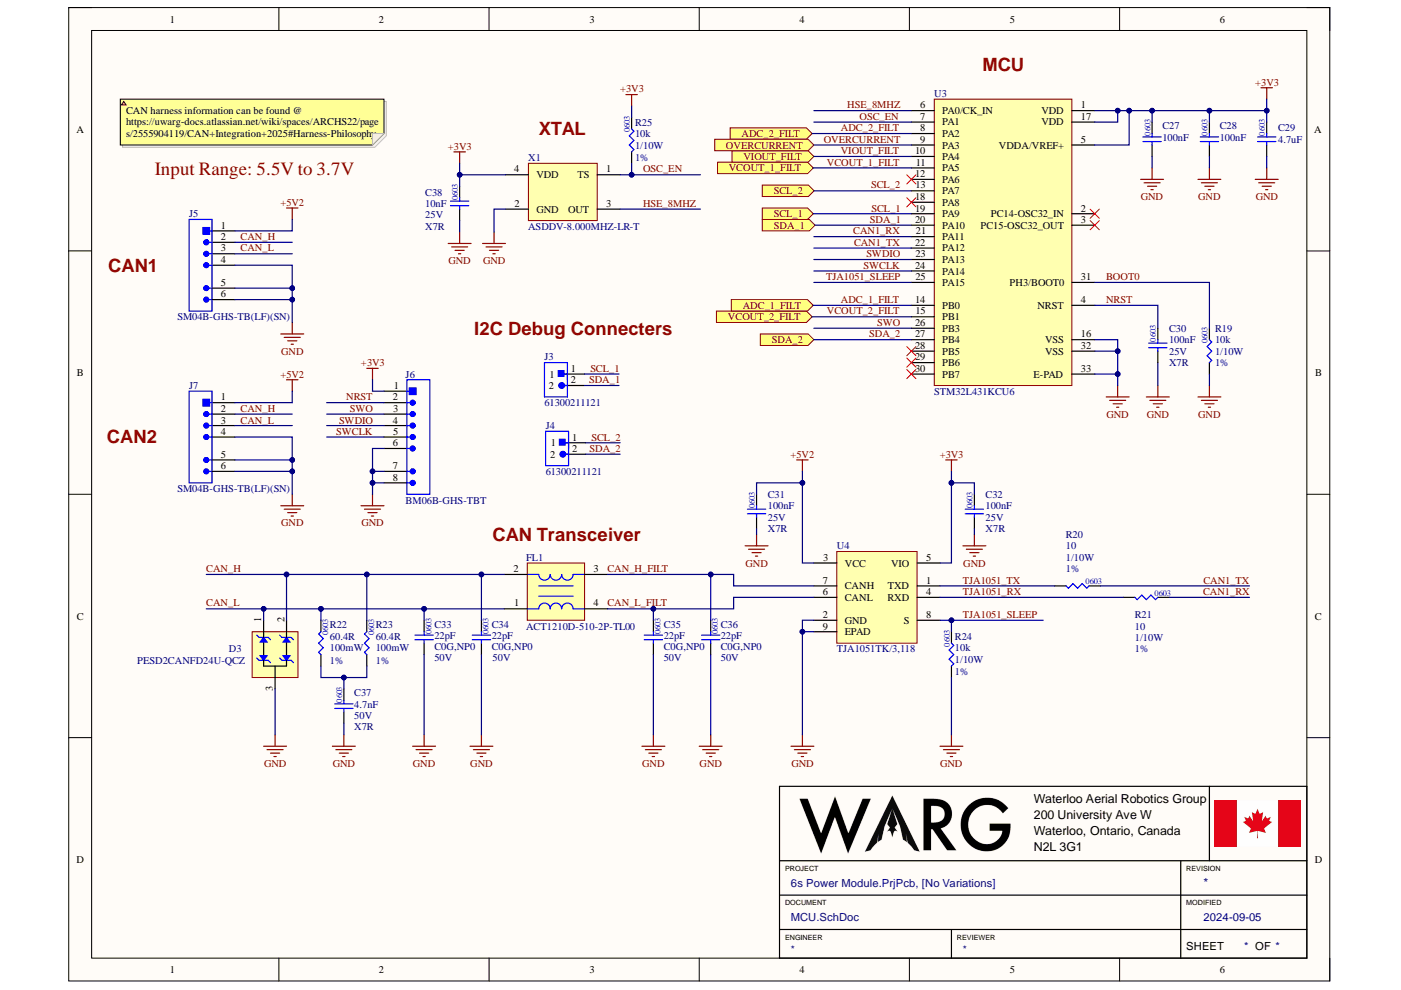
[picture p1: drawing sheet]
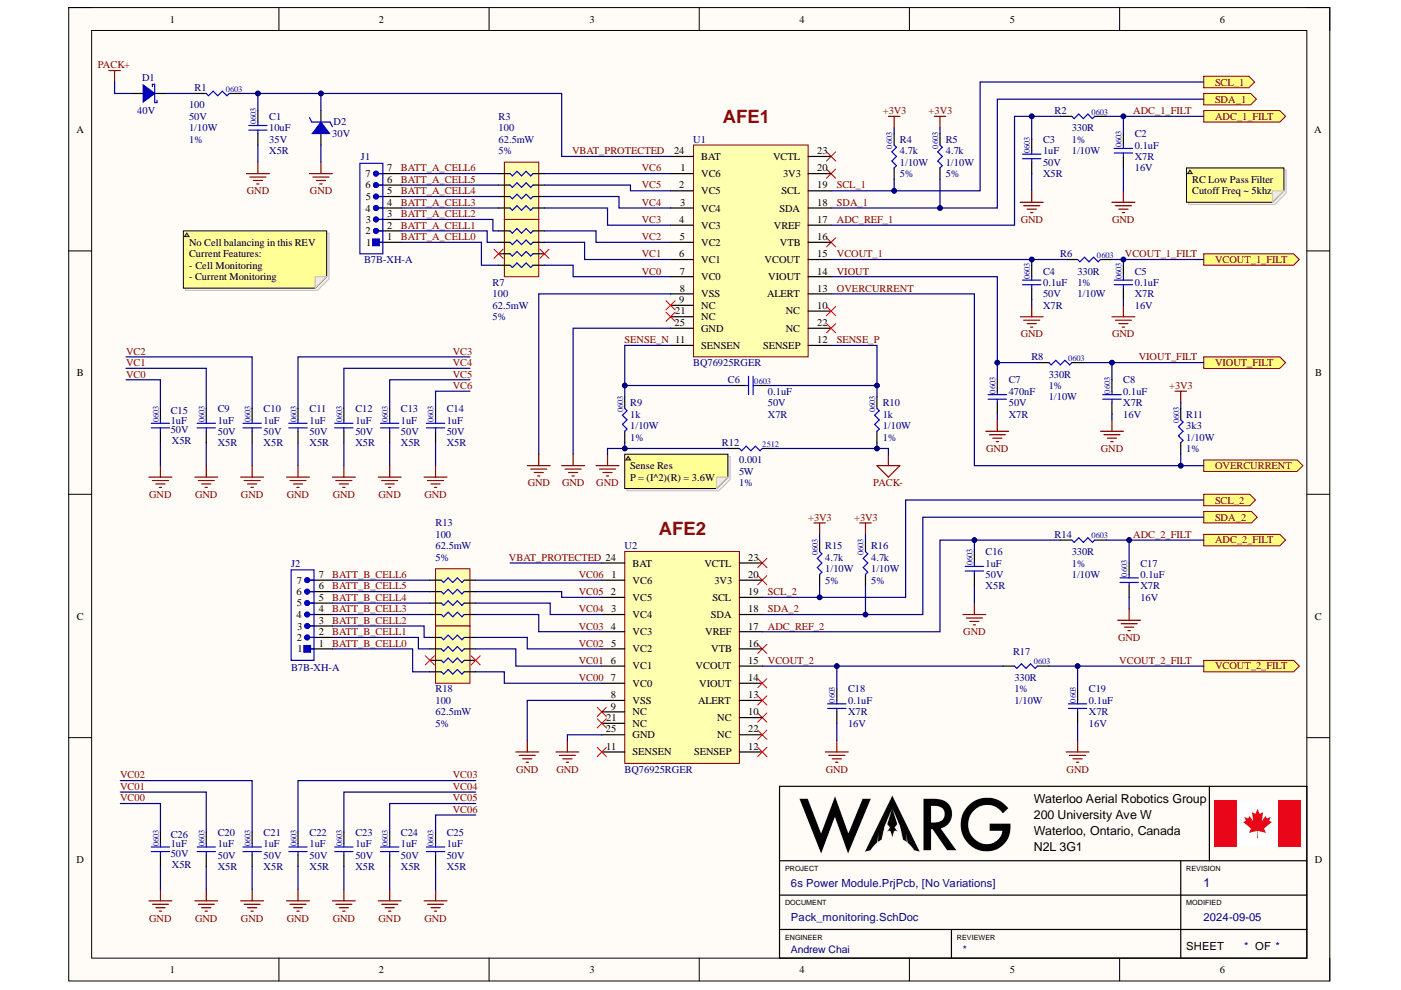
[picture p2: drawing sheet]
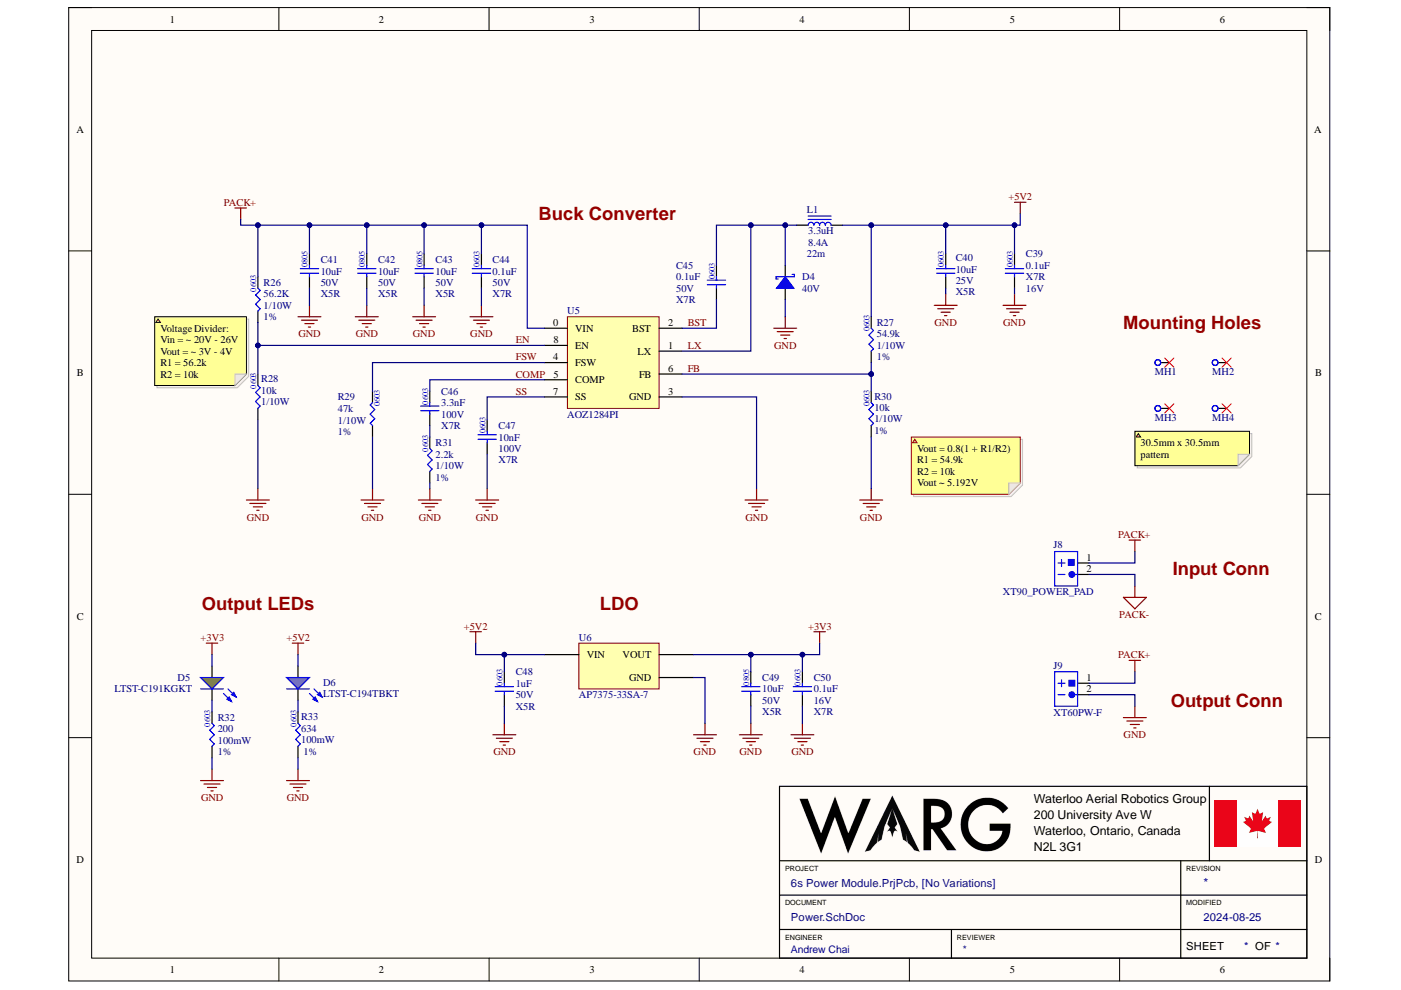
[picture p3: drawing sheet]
# Altium project 6s Power Module.PrjPcb
3 sheets, 111 parts. Net scope: flat (ports and power ports of the same name join across sheets).
Board file: 6sPwr.PcbDoc
Sheets:
  Pack_monitoring.SchDoc
  MCU.SchDoc
  Power.SchDoc

## Sheet Pack_monitoring.SchDoc
size 279 x 215 mm; Engineer: Andrew Chai; Revision: 1

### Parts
C1  value 10uF  Rated DC Voltage (URdc): 35V  Temperature Characteristics Code: X5R  [.CAP_0603-Footprint-1]  (hidden comment: GRM188R6YA106MA73J)
C2  value 0.1uF  Temperature Coefficient: X7R  Voltage: 16V  [.CAP_0603-Footprint-1]  (hidden comment: GCM188R71C104KA37D)
C3  value 1uF  Voltage Rating: 50V  Temperature Characteristics Code: X5R  [.CAP_0603-Footprint-1]  (hidden comment: GRT188R61H105KE13D)
C4  Voltage: 50V  Dielectric: X7R  Capacitance: 0.1uF  [CAP0603]  (hidden comment: GCM188R71H104KA57D)
C5  value 0.1uF  Temperature Coefficient: X7R  Voltage: 16V  [.CAP_0603-Footprint-1]  (hidden comment: GCM188R71C104KA37D)
C6  Voltage: 50V  Dielectric: X7R  Capacitance: 0.1uF  [CAP0603]  (hidden comment: GCM188R71H104KA57D)
C7  Dielectric: X7R  Capacitance: 470nF  Voltage Rating: 50V  [FP-0603-L_1_6_0_1-W_0_8_0-IPC_A]  (hidden comment: UMK107B7474KA-TR)
C8  value 0.1uF  Temperature Coefficient: X7R  Voltage: 16V  [.CAP_0603-Footprint-1]  (hidden comment: GCM188R71C104KA37D)
C9  value 1uF  Voltage Rating: 50V  Temperature Characteristics Code: X5R  [.CAP_0603-Footprint-1]  (hidden comment: GRT188R61H105KE13D)
C10  value 1uF  Voltage Rating: 50V  Temperature Characteristics Code: X5R  [.CAP_0603-Footprint-1]  (hidden comment: GRT188R61H105KE13D)
C11  value 1uF  Voltage Rating: 50V  Temperature Characteristics Code: X5R  [.CAP_0603-Footprint-1]  (hidden comment: GRT188R61H105KE13D)
C12  value 1uF  Voltage Rating: 50V  Temperature Characteristics Code: X5R  [.CAP_0603-Footprint-1]  (hidden comment: GRT188R61H105KE13D)
C13  value 1uF  Voltage Rating: 50V  Temperature Characteristics Code: X5R  [.CAP_0603-Footprint-1]  (hidden comment: GRT188R61H105KE13D)
C14  value 1uF  Voltage Rating: 50V  Temperature Characteristics Code: X5R  [.CAP_0603-Footprint-1]  (hidden comment: GRT188R61H105KE13D)
C15  value 1uF  Voltage Rating: 50V  Temperature Characteristics Code: X5R  [.CAP_0603-Footprint-1]  (hidden comment: GRT188R61H105KE13D)
C16  value 1uF  Voltage Rating: 50V  Temperature Characteristics Code: X5R  [.CAP_0603-Footprint-1]  (hidden comment: GRT188R61H105KE13D)
C17  value 0.1uF  Temperature Coefficient: X7R  Voltage: 16V  [.CAP_0603-Footprint-1]  (hidden comment: GCM188R71C104KA37D)
C18  value 0.1uF  Temperature Coefficient: X7R  Voltage: 16V  [.CAP_0603-Footprint-1]  (hidden comment: GCM188R71C104KA37D)
C19  value 0.1uF  Temperature Coefficient: X7R  Voltage: 16V  [.CAP_0603-Footprint-1]  (hidden comment: GCM188R71C104KA37D)
C20  value 1uF  Voltage Rating: 50V  Temperature Characteristics Code: X5R  [.CAP_0603-Footprint-1]  (hidden comment: GRT188R61H105KE13D)
C21  value 1uF  Voltage Rating: 50V  Temperature Characteristics Code: X5R  [.CAP_0603-Footprint-1]  (hidden comment: GRT188R61H105KE13D)
C22  value 1uF  Voltage Rating: 50V  Temperature Characteristics Code: X5R  [.CAP_0603-Footprint-1]  (hidden comment: GRT188R61H105KE13D)
C23  value 1uF  Voltage Rating: 50V  Temperature Characteristics Code: X5R  [.CAP_0603-Footprint-1]  (hidden comment: GRT188R61H105KE13D)
C24  value 1uF  Voltage Rating: 50V  Temperature Characteristics Code: X5R  [.CAP_0603-Footprint-1]  (hidden comment: GRT188R61H105KE13D)
C25  value 1uF  Voltage Rating: 50V  Temperature Characteristics Code: X5R  [.CAP_0603-Footprint-1]  (hidden comment: GRT188R61H105KE13D)
C26  value 1uF  Voltage Rating: 50V  Temperature Characteristics Code: X5R  [.CAP_0603-Footprint-1]  (hidden comment: GRT188R61H105KE13D)
D1  Rep Pk Reverse Voltage-Max: 40V  [Copy of .SCHOTTKY-Footprint-1]  (hidden comment: MBR0540T1G)
D2  Reference Voltage-Nom: 30V  [BZT52C30-13-Footprint-1]  (hidden comment: BZT52C30-13)
J1  B7B-XH-A  [B7B-XH-A]
J2  B7B-XH-A  [B7B-XH-A]
R1  Resistance: 100  Voltage Rating (DC): 50V  Power Rating: 1/10W  Tolerance: 1%  [.RES_0603-Footprint-1]  (hidden comment: RC0603FR-07100RL)
R2  value 330R  Power: 1/10W  Tolerance: 1%  [.RES_0603-Footprint-1]  (hidden comment: AF0603FR-07330RL)
R3  value 100  Power: 62.5mW  Tolerance: 5%  [.RES_0603-Footprint-1]  (hidden comment: YC124JR-07100RL)
R4  value 4.7k  Resistance Tolerance: 5%  Power Rating: 1/10W  [.RES_0603-Footprint-1]  (hidden comment: RC0603JR-074K7L)
R5  value 4.7k  Resistance Tolerance: 5%  Power Rating: 1/10W  [.RES_0603-Footprint-1]  (hidden comment: RC0603JR-074K7L)
R6  value 330R  Power: 1/10W  Tolerance: 1%  [.RES_0603-Footprint-1]  (hidden comment: AF0603FR-07330RL)
R7  value 100  Power: 62.5mW  Tolerance: 5%  [.RES_0603-Footprint-1]  (hidden comment: YC124JR-07100RL)
R8  value 330R  Power: 1/10W  Tolerance: 1%  [.RES_0603-Footprint-1]  (hidden comment: AF0603FR-07330RL)
R9  value 1k  Power: 1/10W  Tolerance: 1%  [.RES_0603-Footprint-1]  (hidden comment: RC0603FR-071KL)
R10  value 1k  Power: 1/10W  Tolerance: 1%  [.RES_0603-Footprint-1]  (hidden comment: RC0603FR-071KL)
R11  value 3k3  Power: 1/10W  Tolerance: 1%  [.RES_0603-Footprint-1]  (hidden comment: RC0603FR-103K3L)
R12  value 0.001  Tolerance: 1%  Power: 5W  [.RES_0603-Footprint-1]  (hidden comment: CSS2H-2512R-1L00F)
R13  value 100  Power: 62.5mW  Tolerance: 5%  [.RES_0603-Footprint-1]  (hidden comment: YC124JR-07100RL)
R14  value 330R  Power: 1/10W  Tolerance: 1%  [.RES_0603-Footprint-1]  (hidden comment: AF0603FR-07330RL)
R15  value 4.7k  Resistance Tolerance: 5%  Power Rating: 1/10W  [.RES_0603-Footprint-1]  (hidden comment: RC0603JR-074K7L)
R16  value 4.7k  Resistance Tolerance: 5%  Power Rating: 1/10W  [.RES_0603-Footprint-1]  (hidden comment: RC0603JR-074K7L)
R17  value 330R  Power: 1/10W  Tolerance: 1%  [.RES_0603-Footprint-1]  (hidden comment: AF0603FR-07330RL)
R18  value 100  Power: 62.5mW  Tolerance: 5%  [.RES_0603-Footprint-1]  (hidden comment: YC124JR-07100RL)
U1  BQ76925RGER  [QFN50P400X400X100_HS-25N]
U2  BQ76925RGER  [QFN50P400X400X100_HS-25N]

### Ports
ADC_1_FILT (out), ADC_2_FILT (out), OVERCURRENT (out), SCL_1 (out), SCL_2 (out), SDA_1 (out), SDA_2 (out), VCOUT_1_FILT (out), VCOUT_2_FILT (out), VIOUT_FILT (out)

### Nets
+3V3: R4.2 R5.2 R11.2 R15.2 R16.2
GND: C1.1 C2.1 C3.1 C4.1 C5.1 C7.1 C8.1 C9.1 C10.1 C11.1 C12.1 C13.1 C14.1 C15.1 C16.1 C17.1 C18.1 C19.1 C20.1 C21.1 C22.1 C23.1 C24.1 C25.1 C26.1 D2.1(Anode) R9.1 R12.1 U1.8(VSS) U1.25(GND) U2.8(VSS) U2.25(GND)
PACK+: D1.1(Anode)
PACK-: R10.1 R12.2
ADC_1_FILT: C2.2 R2.2 ; port ADC_1_FILT
ADC_2_FILT: C17.2 R14.2 ; port ADC_2_FILT
ADC_REF_1: C3.2 R2.1 U1.17(VREF)
ADC_REF_2: C16.2 R14.1 U2.17(VREF)
BATT_A_CELL0: J1.1 R7.7
BATT_A_CELL1: J1.2 R7.3
BATT_A_CELL2: J1.3 R7.1
BATT_A_CELL3: J1.4 R3.7
BATT_A_CELL4: J1.5 R3.5
BATT_A_CELL5: J1.6 R3.3
BATT_A_CELL6: J1.7 R3.1
BATT_B_CELL0: J2.1 R18.7
BATT_B_CELL1: J2.2 R18.3
BATT_B_CELL2: J2.3 R18.1
BATT_B_CELL3: J2.4 R13.7
BATT_B_CELL4: J2.5 R13.5
BATT_B_CELL5: J2.6 R13.3
BATT_B_CELL6: J2.7 R13.1
OVERCURRENT: R11.1 U1.13(ALERT) ; port OVERCURRENT
SCL_1: R4.1 U1.19(SCL) ; port SCL_1
SCL_2: R15.1 U2.19(SCL) ; port SCL_2
SDA_1: R5.1 U1.18(SDA) ; port SDA_1
SDA_2: R16.1 U2.18(SDA) ; port SDA_2
SENSE_N: C6.1 R9.2 U1.11(SENSEN)
SENSE_P: C6.2 R10.2 U1.12(SENSEP)
VBAT_PROTECTED: C1.2 D2.2(Cathode) R1.2 U1.24(BAT) U2.24(BAT)
VC0: C15.2 R7.8 U1.7(VC0)
VC00: C26.2 R18.8 U2.7(VC0)
VC1: C9.2 R7.4 U1.6(VC1)
VC01: C20.2 R18.4 U2.6(VC1)
VC2: C10.2 R7.2 U1.5(VC2)
VC02: C21.2 R18.2 U2.5(VC2)
VC3: C11.2 R3.8 U1.4(VC3)
VC03: C22.2 R13.8 U2.4(VC3)
VC4: C12.2 R3.6 U1.3(VC4)
VC04: C23.2 R13.6 U2.3(VC4)
VC5: C13.2 R3.4 U1.2(VC5)
VC05: C24.2 R13.4 U2.2(VC5)
VC6: C14.2 R3.2 U1.1(VC6)
VC06: C25.2 R13.2 U2.1(VC6)
VCOUT_1: C4.2 R6.1 U1.15(VCOUT)
VCOUT_1_FILT: C5.2 R6.2 ; port VCOUT_1_FILT
VCOUT_2: C18.2 R17.1 U2.15(VCOUT)
VCOUT_2_FILT: C19.2 R17.2 ; port VCOUT_2_FILT
VIOUT: C7.2 R8.1 U1.14(VIOUT)
VIOUT_FILT: C8.2 R8.2 ; port VIOUT_FILT
NetD1_2: D1.2(Cathode) R1.1

Not connected (* = marked no-connect by the designer): R7 5* 6*; R18 5* 6*; U1 9(NC)* 10(NC)* 16(VTB)* 20(3V3)* 21(NC)* 22(NC)* 23(VCTL)*; U2 9(NC)* 10(NC)* 11(SENSEN)* 12(SENSEP)* 13(ALERT)* 14(VIOUT)* 16(VTB)* 20(3V3)* 21(NC)* 22(NC)* 23(VCTL)*

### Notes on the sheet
- (near U1) AFE1
- RC Low Pass Filter
  Cutoff Freq ~ 5khz
- No Cell balancing in this REV
  Current Features:
  - Cell Monitoring
  - Current Monitoring
- (near R12) Sense Res
  P = (I^2)(R) = 3.6W
- (near U2) AFE2

## Sheet MCU.SchDoc
size 279 x 215 mm

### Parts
C27  value 100nF  [.CAP_0603-Footprint-1]  (hidden comment: GCM188R71C104KA37D)
C28  value 100nF  [.CAP_0603-Footprint-1]  (hidden comment: GCM188R71C104KA37D)
C29  value 4.7uF  [.CAP_0603-Footprint-1]  (hidden comment: GRM188C81E475KE11D)
C30  Voltage Rating: 25V  Dielectric: X7R  Capacitance: 100nF  [.CAP_0603-Footprint-1]  (hidden comment: CL10B104KA8NNNC)
C31  Voltage Rating: 25V  Dielectric: X7R  Capacitance: 100nF  [.CAP_0603-Footprint-1]  (hidden comment: CL10B104KA8NNNC)
C32  Voltage Rating: 25V  Dielectric: X7R  Capacitance: 100nF  [.CAP_0603-Footprint-1]  (hidden comment: CL10B104KA8NNNC)
C33  value 22pF  Temperature Coefficient: C0G,NP0  Voltage Rating: 50V  [.CAP_0603-Footprint-1]  (hidden comment: CC0603JRNPO9BN220)
C34  value 22pF  Temperature Coefficient: C0G,NP0  Voltage Rating: 50V  [.CAP_0603-Footprint-1]  (hidden comment: CC0603JRNPO9BN220)
C35  value 22pF  Temperature Coefficient: C0G,NP0  Voltage Rating: 50V  [.CAP_0603-Footprint-1]  (hidden comment: CC0603JRNPO9BN220)
C36  value 22pF  Temperature Coefficient: C0G,NP0  Voltage Rating: 50V  [.CAP_0603-Footprint-1]  (hidden comment: CC0603JRNPO9BN220)
C37  value 4.7nF  Rated DC Voltage (URdc): 50V  Temperature Characteristics Code: X7R  [.CAP_0603-Footprint-1]  (hidden comment: GCM188R71H472KA37D)
C38  Temperature Coefficient: X7R  Voltage Rating: 25V  Capacitance: 10nF  [.CAP_0603-Footprint-1]  (hidden comment: CC0603KRX7R8BB103)
D3  PESD2CANFD24U-QCZ  [PESD2CANFD24U-QCZ-Footprint-1]
FL1  ACT1210D-510-2P-TL00  [ACT1210D-510-2P-TL00-Footprint-1]
J3  61300211121  [61300211121]
J4  61300211121  [61300211121]
J5  SM04B-GHS-TB(LF)(SN)  [CONN_SM04B-GHS-TB_JST]
J6  BM06B-GHS-TBT  [BM06B-GHS-TBT-Footprint-1]
J7  SM04B-GHS-TB(LF)(SN)  [CONN_SM04B-GHS-TB_JST]
R19  value 10k  Power: 1/10W  Tolerance: 1%  [.RES_0603-Footprint-1]  (hidden comment: RC0603FR-0710KL)
R20  value 10  Power: 1/10W  Tolerance: 1%  [.RES_0603-Footprint-1]  (hidden comment: RC0603FR-0710RL)
R21  value 10  Power: 1/10W  Tolerance: 1%  [.RES_0603-Footprint-1]  (hidden comment: RC0603FR-0710RL)
R22  value 60.4R  Tolerance: 1%  Power: 100mW  [RES0603]  (hidden comment: RC0603FR-1360R4L)
R23  value 60.4R  Tolerance: 1%  Power: 100mW  [RES0603]  (hidden comment: RC0603FR-1360R4L)
R24  value 10k  Power: 1/10W  Tolerance: 1%  [.RES_0603-Footprint-1]  (hidden comment: RC0603FR-0710KL)
R25  value 10k  Power: 1/10W  Tolerance: 1%  [.RES_0603-Footprint-1]  (hidden comment: RC0603FR-0710KL)
U3  STM32L431KCU6  [STM32L431KCU6-Footprint-1]
U4  TJA1051TK/3,118  [TJA1051TK_3,118-Footprint-1]
X1  ASDDV-8.000MHZ-LR-T  [ASDDV-8.000MHZ-LR-T-Footprint-1]

### Ports
ADC_1_FILT (in), ADC_2_FILT (in), OVERCURRENT (in), SCL_1 (in), SCL_2 (in), SDA_1 (in), SDA_2 (in), VCOUT_1_FILT (in), VCOUT_2_FILT (in), VIOUT_FILT (in)

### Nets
+3V3: C27.2 C28.2 C29.2 C32.2 C38.2 J6.1 R25.2 U3.1(VDD) U3.5(VDDA/VREF+) U3.17(VDD) U4.5(VIO) X1.4(VDD)
+5V2: C31.2 J5.1 J7.1 U4.3(VCC)
GND: C27.1 C28.1 C29.1 C30.1 C31.1 C32.1 C33.1 C34.1 C35.1 C36.1 C37.1 C38.1 D3.3(CC) J5.4 J5.5 J5.6 J6.6 J6.7 J6.8 J7.4 J7.5 J7.6 R19.1 R24.1 U3.16(VSS) U3.32(VSS) U3.33(E-PAD) U4.2(GND) U4.9(EPAD) X1.2(GND)
ADC_1_FILT: U3.14(PB0) ; port ADC_1_FILT
ADC_2_FILT: U3.8(PA2) ; port ADC_2_FILT
BOOT0: R19.2 U3.31(PH3/BOOT0)
CAN1_RX: R21.2 U3.21(PA11)
CAN1_TX: R20.2 U3.22(PA12)
CAN_H: C34.2 D3.2(K2) FL1.2 J5.2 J7.2 R23.2
CAN_H_FILT: C36.2 FL1.3 U4.7(CANH)
CAN_L: C33.2 D3.1(K1) FL1.1 J5.3 J7.3 R22.2
CAN_L_FILT: C35.2 FL1.4 U4.6(CANL)
HSE_8MHZ: U3.6(PA0/CK_IN) X1.3(OUT)
NRST: C30.2 J6.2 U3.4(NRST)
OSC_EN: R25.1 U3.7(PA1) X1.1(TS)
OVERCURRENT: U3.9(PA3) ; port OVERCURRENT
SCL_1: J3.1 U3.19(PA9) ; port SCL_1
SCL_2: J4.1 U3.13(PA7) ; port SCL_2
SDA_1: J3.2 U3.20(PA10) ; port SDA_1
SDA_2: J4.2 U3.27(PB4) ; port SDA_2
SWCLK: J6.5 U3.24(PA14)
SWDIO: J6.4 U3.23(PA13)
SWO: J6.3 U3.26(PB3)
TJA1051_RX: R21.1 U4.4(RXD)
TJA1051_SLEEP: R24.2 U3.25(PA15) U4.8(S)
TJA1051_TX: R20.1 U4.1(TXD)
VCOUT_1_FILT: U3.11(PA5) ; port VCOUT_1_FILT
VCOUT_2_FILT: U3.15(PB1) ; port VCOUT_2_FILT
VIOUT_FILT: U3.10(PA4) ; port VIOUT_FILT
NetC37_2: C37.2 R22.1 R23.1

Not connected (* = marked no-connect by the designer): U3 2(PC14-OSC32_IN)* 3(PC15-OSC32_OUT)* 12(PA6)* 18(PA8)* 28(PB5)* 29(PB6)* 30(PB7)*

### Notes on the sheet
- (near U3) MCU
- CAN harness information can be found @ https://uwarg-docs.atlassian.net/wiki/spaces/ARCHS22/pages/2555904119/CAN+Integration+2025#Harness-Philosophy
- XTAL
- Input Range: 5.5V to 3.7V
- CAN1
- (near J3) I2C Debug Connecters
- CAN2
- (near FL1) CAN Transceiver

## Sheet Power.SchDoc
size 279 x 215 mm; Engineer: Andrew Chai

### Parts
C39  value 0.1uF  Temperature Coefficient: X7R  Voltage: 16V  [.CAP_0603-Footprint-1]  (hidden comment: GCM188R71C104KA37D)
C40  value 10uF  Voltage Rating: 25V  Temperature Coefficient: X5R  [.CAP_0603-Footprint-1]  (hidden comment: GRM188R61E106KA73J)
C41  value 10uF  Voltage Rating: 50V  Dielectric: X5R  [.CAP_0805-Footprint-1]  (hidden comment: GRM21BR61H106KE43L)
C42  value 10uF  Voltage Rating: 50V  Dielectric: X5R  [.CAP_0805-Footprint-1]  (hidden comment: GRM21BR61H106KE43L)
C43  value 10uF  Voltage Rating: 50V  Dielectric: X5R  [.CAP_0805-Footprint-1]  (hidden comment: GRM21BR61H106KE43L)
C44  Voltage: 50V  Dielectric: X7R  Capacitance: 0.1uF  [CAP0603]  (hidden comment: GCM188R71H104KA57D)
C45  Voltage: 50V  Dielectric: X7R  Capacitance: 0.1uF  [CAP0603]  (hidden comment: GCM188R71H104KA57D)
C46  value 3.3nF  Temperature Characteristics Code: X7R  Rated DC Voltage (URdc): 100V  [.CAP_0603-Footprint-1]  (hidden comment: GCM188R72A332KA37D)
C47  value 10nF  Rated DC Voltage (URdc): 100V  Temperature Characteristics Code: X7R  [CAP0603]  (hidden comment: GCM188R72A103KA37D)
C48  value 1uF  Voltage Rating: 50V  Temperature Characteristics Code: X5R  [.CAP_0603-Footprint-1]  (hidden comment: GRT188R61H105KE13D)
C49  value 10uF  Voltage Rating: 50V  Dielectric: X5R  [.CAP_0805-Footprint-1]  (hidden comment: GRM21BR61H106KE43L)
C50  value 0.1uF  Temperature Coefficient: X7R  Voltage: 16V  [.CAP_0603-Footprint-1]  (hidden comment: GCM188R71C104KA37D)
D4  Max Reverse Voltage (DC): 40V  [DIOM4426X24N]  (hidden comment: SK54A-LTP)
D5  LTST-C191KGKT  [.LED_0603-Footprint-1]
D6  LTST-C194TBKT  [LTST-C194TBKT-Footprint-1]
J8  XT90_POWER_PAD  [XT90_POWER_PAD-Footprint-1]
J9  XT60PW-F  [XT60PW-F-Footprint-1]
L1  DC Resistance: 22m  Current: 8.4A  Inductance: 3.3uH  [0630CDMCCDS-3R3MC-Footprint-1]  (hidden comment: 0630CDMCCDS-3R3MC)
MH1  M2HOLE-STANDARD  [M2HOLE-STANDARD-Footprint-1]  (value not drawn)
MH2  M2HOLE-STANDARD  [M2HOLE-STANDARD-Footprint-1]  (value not drawn)
MH3  M2HOLE-STANDARD  [M2HOLE-STANDARD-Footprint-1]  (value not drawn)
MH4  M2HOLE-STANDARD  [M2HOLE-STANDARD-Footprint-1]  (value not drawn)
R26  value 56.2K  Power: 1/10W  Tolerance: 1%  [.RES_0603-Footprint-1]  (hidden comment: RC0603FR-0756K2L)
R27  Power Rating: 1/10W  Resistance: 54.9k  Tolerance: 1%  [.RES_0603-Footprint-1]  (hidden comment: RC0603FR-0754K9L)
R28  value 10k  Power: 1/10W  [.RES_0603-Footprint-1]  (hidden comment: RC0603FR-0710KL)
R29  value 47k  POWER: 1/10W  TOLERANCE: 1%  [RC0603FR-0756K2L-Footprint-1]  (hidden comment: RC0603FR-0747KL)
R30  value 10k  Power: 1/10W  Tolerance: 1%  [.RES_0603-Footprint-1]  (hidden comment: RC0603FR-0710KL)
R31  value 2.2k  Resistance Tolerance: 1%  Max Power Dissipation: 1/10W  [.RES_0603-Footprint-1]  (hidden comment: RC0603FR-072K2L)
R32  Tolerance: 1%  Power Rating: 100mW  Resistance: 200  [.RES_0603-Footprint-1]  (hidden comment: RC0603FR-07200RL)
R33  value 634  Tolerance: 1%  Power: 100mW  [.RES_0603-Footprint-1]  (hidden comment: RC0603FR-07634RL)
U5  AOZ1284PI  [AOZ1284PI-Footprint-1]
U6  AP7375-33SA-7  [AP7375-33SA-7-Footprint-1]

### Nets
+3V3: C49.2 C50.2 D5.1(A) U6.2(VOUT)
+5V2: C39.2 C40.2 C48.2 D6.1(A) L1.2 R27.2 U6.1(VIN)
GND: C39.1 C40.1 C41.1 C42.1 C43.1 C44.1 C47.1 C48.1 C49.1 C50.1 D4.1(Anode) J9.2 R28.1 R29.1 R30.1 R31.1 R32.1 R33.1 U5.3(GND) U6.3(GND)
PACK+: C41.2 C42.2 C43.2 C44.2 J8.1 J9.1 R26.2 U5.0(VIN)
PACK-: J8.2
BST: C45.1 U5.2(BST)
COMP: C46.2 U5.5(COMP)
EN: R26.1 R28.2 U5.8(EN)
FB: R27.1 R30.2 U5.6(FB)
FSW: R29.2 U5.4(FSW)
LX: C45.2 D4.2(Cathode) L1.1 U5.1(LX)
SS: C47.2 U5.7(SS)
NetC46_1: C46.1 R31.2
NetD5_2: D5.2(K) R32.2
NetD6_2: D6.2(K) R33.2

Not connected (* = marked no-connect by the designer): MH1 1*; MH2 1*; MH3 1*; MH4 1*

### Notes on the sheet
- Buck Converter
- Mounting Holes
- Voltage Divider:
  Vin = ~ 20V - 26V
  Vout = ~ 3V - 4V
  R1 = 56.2k
  R2 = 10k
- 30.5mm x 30.5mm pattern
- (near R30) Vout = 0.8(1 + R1/R2)
  R1 = 54.9k
  R2 = 10k
  Vout ~ 5.192V
- Output LEDs
- (near U6) LDO
- Input Conn
- Output Conn

## Nets that join several sheets
+3V3: Pack_monitoring (5 pins), MCU (12 pins), Power (C49.2 C50.2 D5.1 U6.2)
+5V2: MCU (C31.2 J5.1 J7.1 U4.3), Power (7 pins)
GND: Pack_monitoring (32 pins), MCU (30 pins), Power (20 pins)
PACK+: Pack_monitoring (D1.1), Power (8 pins)
PACK-: Pack_monitoring (R10.1 R12.2), Power (J8.2)
ADC_1_FILT: Pack_monitoring (C2.2 R2.2), MCU (U3.14)
ADC_2_FILT: Pack_monitoring (C17.2 R14.2), MCU (U3.8)
OVERCURRENT: Pack_monitoring (R11.1 U1.13), MCU (U3.9)
SCL_1: Pack_monitoring (R4.1 U1.19), MCU (J3.1 U3.19)
SCL_2: Pack_monitoring (R15.1 U2.19), MCU (J4.1 U3.13)
SDA_1: Pack_monitoring (R5.1 U1.18), MCU (J3.2 U3.20)
SDA_2: Pack_monitoring (R16.1 U2.18), MCU (J4.2 U3.27)
VCOUT_1_FILT: Pack_monitoring (C5.2 R6.2), MCU (U3.11)
VCOUT_2_FILT: Pack_monitoring (C19.2 R17.2), MCU (U3.15)
VIOUT_FILT: Pack_monitoring (C8.2 R8.2), MCU (U3.10)
